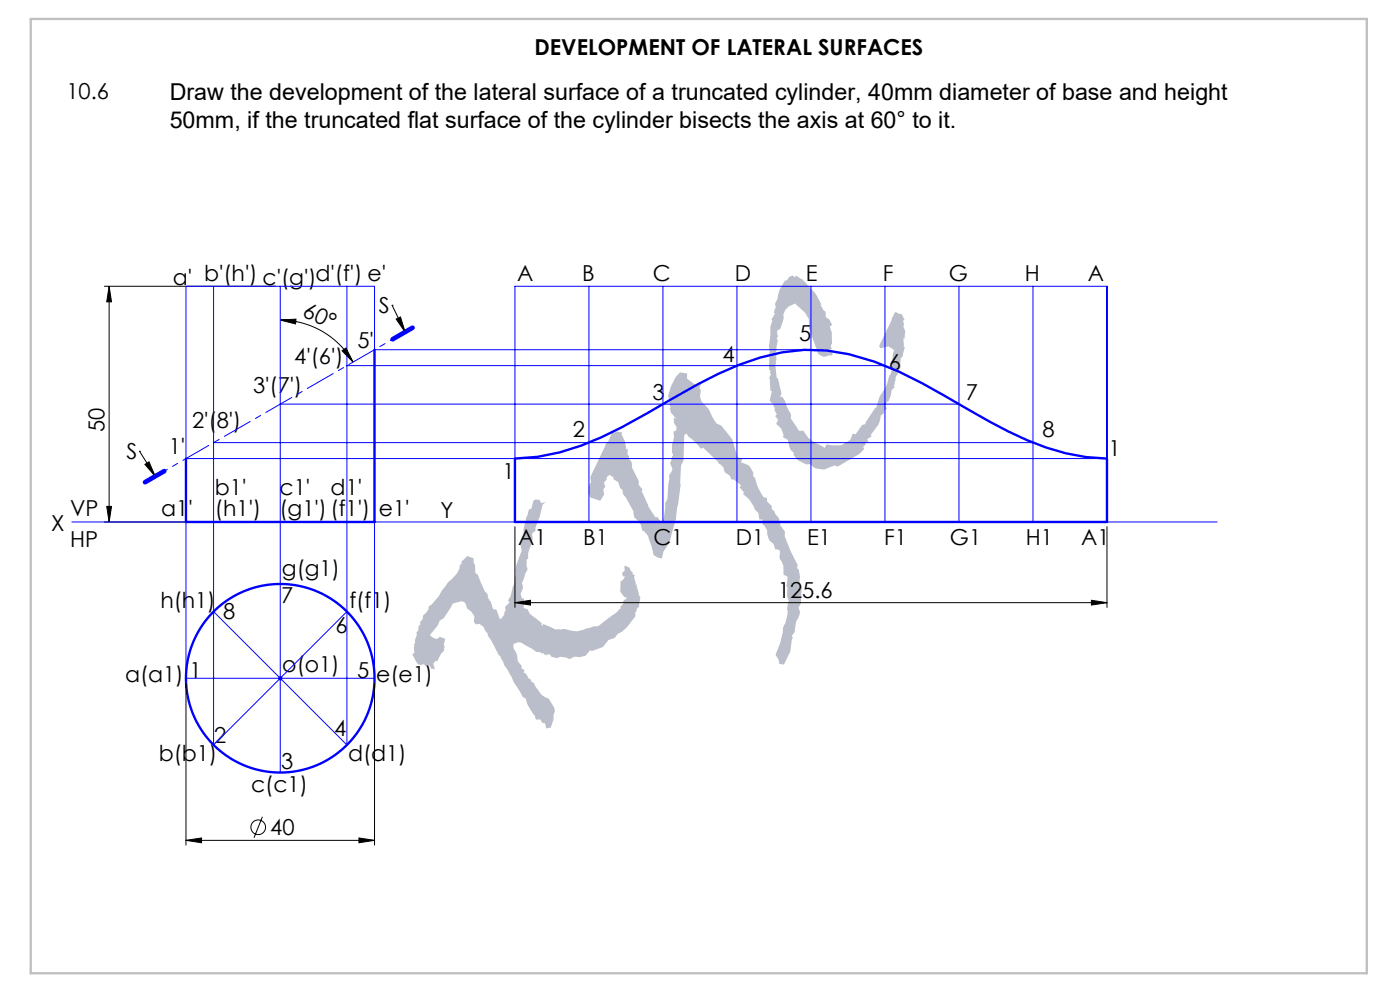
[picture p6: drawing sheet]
<svg xmlns="http://www.w3.org/2000/svg" width="297mm" height="210mm" viewBox="0 0 297 210" stroke-linecap="round" stroke-linejoin="round" font-family="sans-serif">
<g fill="none" stroke="#000" stroke-width=".21">
<path d="M22.2 60.7h36.3M23.2 60.7v50M23.2 60.7l.5 3.3h-1.1zM59.5 67.9l3.3-.2-.1 1zM59.5 67.9a17.8 17.8 0 0 1 15.4 8.9M72.6 74.4l.8-.6 1.5 3zM83.2 64.8h.1M83.2 64.8l2.7 5.6M84 67.7l1-.5 .9 3.2zM29.6 95.7h.1M29.6 95.7l3.3 5.3M30.7 98.5l.9-.5 1.3 3z"/>
<path d="M22.2 110.7h36.3M22.6 107.4h1.1l-.5 3.3zM109.2 111.7v17.1M234.8 111.7v17.1M109.2 127.8l3.3-.5v1zM109.2 127.8h125.6M231.5 127.3l3.3 .5-3.3 .5zM39.5 144.9v34.4M79.5 144.9v34.4M39.5 178.3l3.3-.5v1zM39.5 178.3h40M55.7 173.3l-1.8 4.4"/>
<path d="M76.2 177.8l3.3 .5-3.3 .5z"/>
<circle cx="54.8" cy="175.5" r="1.56"/>
</g>
<g fill="none" stroke="#00f" stroke-width=".21">
<path d="M45.3 60.7v97.3l28.3-28.3M59.5 60.7v103.2M73.6 60.7v97.3l-14.1-14.1M73.6 77.6h114.1M124.9 60.7v50M140.6 60.7v50M156.3 60.7v50M172 74.2h-92.5v-13.5h-40v36.6h195.3v-36.6h-125.6v36.6M172 60.7v50M187.7 60.7v50M203.4 60.7v50M219.1 60.7v50"/>
<path d="M45.3 93.9h173.8M59.5 85.7h143.9M15.3 110.7h242.9M39.5 110.7v33.2h40v-33.2M45.3 129.7l14.5 14.5"/>
</g>
<g fill="none" stroke="#00f" stroke-width=".5">
<path d="M79.5 74.2v36.5h-40v-13.4M109.2 97.3a45.2 45.2 0 0 0 18.4-4.6 320 320 0 0 0 20.5-11.2 60.1 60.1 0 0 1 17.8-6.8 36.8 36.8 0 0 1 19.6 2 118.5 118.5 0 0 1 19.7 10.1 93.7 93.7 0 0 0 16.7 8.1l4.2 1.2 4.3 .9 4.4 .3v13.4h-125.6z"/>
<circle cx="59.5" cy="143.9" r="20"/>
</g>
<path d="M6.5 4h283.5v202.4h-283.5z" fill="none" stroke="#c0c0c0" stroke-width=".5"/>
<path d="M30.8 102.3l56.7-32.8" fill="none" stroke="#00f" stroke-width=".21" stroke-dasharray="6.3 1.3 1.3 1.3" stroke-dashoffset=".9"/>
<path d="M87.5 69.5l-4.2 2.5M34.8 99.9l-4 2.4" fill="none" stroke="#00f" stroke-width="1"/>
<g fill="#000">
<path d="M72.6 74.4l.8-.6 1.5 3zM59.5 67.9l3.3-.2-.1 1z"/>
<path d="M84 67.7l1-.5 .9 3.2zM30.7 98.5l.9-.5 1.3 3z"/>
<path d="M22.6 107.4h1.1l-.5 3.3zM23.2 60.7l.5 3.3h-1.1z"/>
<path d="M39.5 178.3l3.3-.5v1zM76.2 177.8l3.3 .5-3.3 .5zM109.2 127.8l3.3-.5v1zM231.5 127.3l3.3 .5-3.3 .5z"/>
</g>
<text font-size="54.7" fill="#b9beca" x="104.4" y="160.9" transform="rotate(-40 104.4 160.9)">KYC</text>
<g font-size="4.9">
<text x="36" y="21.3">Draw the development of the lateral surface of a truncated cylinder, 40mm diameter of base and height</text>
<text x="36" y="27.2">50mm, if the truncated flat surface of the cylinder bisects the axis at 60° to it.</text>
</g>
<g font-size="4.7">
<text x="113.4" y="11.6">DEVELOPMENT OF LATERAL SURFACES</text>
<text x="14.1" y="21">10.6</text>
<text x="109.7" y="59.6">A</text>
<text x="123.5" y="59.6">B</text>
<text x="138.5" y="59.6">C</text>
<text x="155.9" y="59.6">D</text>
<text x="171" y="59.6">E</text>
<text x="187.3" y="59.6">F</text>
<text x="201.3" y="59.6">G</text>
<text x="217.4" y="59.6">H</text>
<text x="230.8" y="59.6">A</text>
<text x="36.7" y="60.4">a' b'(h') c'(g')d'(f') e'</text>
<text x="64" y="67.1" transform="rotate(24 64 67.1)">60°</text>
<text x="80.4" y="66.5">S</text>
<text x="62.4" y="77.1">4'(6')</text>
<text x="75.8" y="73.8">5'</text>
<text x="153.3" y="76.9">4</text>
<text x="169.6" y="72.3">5</text>
<text x="53.7" y="83.4">3'(7')</text>
<text x="188.5" y="78.5">6</text>
<text x="138.4" y="84.9">3</text>
<text x="204.9" y="84.9">7</text>
<text x="22.1" y="91.7" transform="rotate(-90 22.1 91.7)">50</text>
<text x="40.8" y="90.8">2'(8')</text>
<text x="121.5" y="92.7">2</text>
<text x="221.2" y="92.7">8</text>
<text x="26.8" y="97.4">S</text>
<text x="35.8" y="96.4">1'</text>
<text x="106.6" y="101.5">1</text>
<text x="235.1" y="96.8">1</text>
<text x="45.6" y="104.9">b1'</text>
<text x="59.3" y="104.9">c1'</text>
<text x="70.1" y="104.9">d1'</text>
<text x="10.9" y="112.7">X</text>
<text x="14.9" y="109.4">VP</text>
<text x="34.2" y="109.4">a1'</text>
<text x="45.6" y="109.4">(h1')</text>
<text x="59.3" y="109.4">(g1')(f1')</text>
<text x="80.4" y="109.4">e1'</text>
<text x="93.5" y="109.8">Y</text>
<text x="14.9" y="116">HP</text>
<text x="109.9" y="115.6">A1</text>
<text x="123.7" y="115.6">B1</text>
<text x="138.6" y="115.6">C1</text>
<text x="156.1" y="115.6">D1</text>
<text x="171.2" y="115.6">E1</text>
<text x="187.5" y="115.6">F1</text>
<text x="201.5" y="115.6">G1</text>
<text x="217.6" y="115.6">H1</text>
<text x="229.3" y="115.6">A1</text>
<text x="59.8" y="122.1">g(g1)</text>
<text x="34" y="128.9">h(h1)</text>
<text x="47.3" y="131.3">8</text>
<text x="59.6" y="127.8">7</text>
<text x="74.1" y="128.9">f(f1)</text>
<text x="165" y="126.8">125.6</text>
<text x="71.2" y="134.3">6</text>
<text x="40.2" y="143.8">1</text>
<text x="59.9" y="142.5">o(o1)</text>
<text x="75.8" y="143.8">5 e(e1)</text>
<text x="26.5" y="144.7">a(a1)</text>
<text x="33.7" y="161.4">b(b1)</text>
<text x="45.4" y="157.6">2</text>
<text x="70.9" y="156.1">4</text>
<text x="73.8" y="161.4">d(d1)</text>
<text x="53.3" y="167.9">c(c1)</text>
<text x="59.6" y="163">3</text>
<text x="57.3" y="177.2">40</text>
</g>
</svg>
